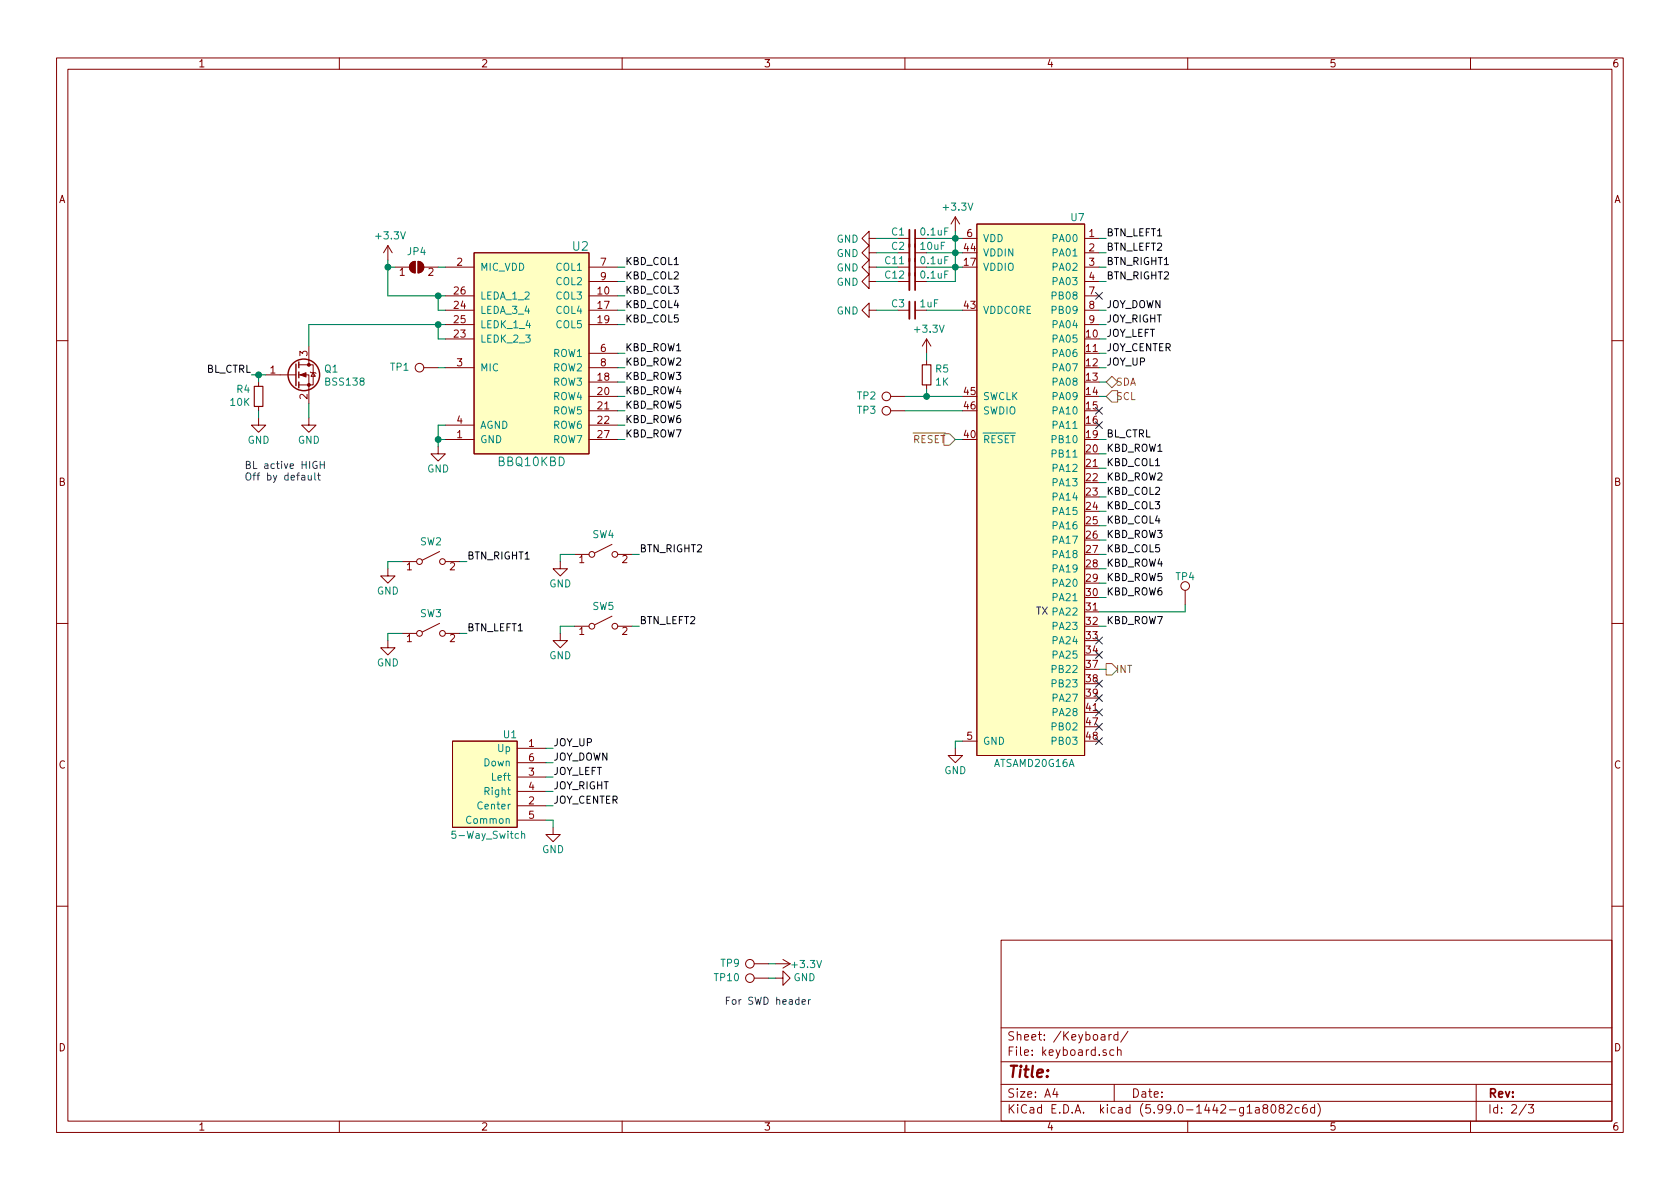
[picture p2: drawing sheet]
EESchema Schematic File Version 5
EELAYER 33 0
EELAYER END
$Descr A4 11693 8268
encoding utf-8
Sheet 2 3
Title ""
Date ""
Rev ""
Comp ""
Comment1 ""
Comment2 ""
Comment3 ""
Comment4 ""
Comment5 ""
Comment6 ""
Comment7 ""
Comment8 ""
Comment9 ""
$EndDescr
Connection ~ 3050 3050
Connection ~ 3050 2050
Connection ~ 2700 1850
Connection ~ 3050 2250
Connection ~ 1800 2600
Connection ~ 6650 1650
Connection ~ 6650 1750
Connection ~ 6450 2750
Connection ~ 6650 1850
NoConn ~ 7650 4450
NoConn ~ 7650 4550
NoConn ~ 7650 4750
NoConn ~ 7650 4850
NoConn ~ 7650 4950
NoConn ~ 7650 5050
NoConn ~ 7650 5150
NoConn ~ 7650 2950
NoConn ~ 7650 2850
NoConn ~ 7650 2050
Wire Wire Line
	1800 2600 1750 2600
Wire Wire Line
	1800 2600 1800 2650
Wire Wire Line
	1800 2850 1800 2900
Wire Wire Line
	1850 2600 1800 2600
Wire Wire Line
	2150 2250 2150 2400
Wire Wire Line
	2150 2800 2150 2900
Wire Wire Line
	2700 1850 2700 1800
Wire Wire Line
	2700 2050 2700 1850
Wire Wire Line
	2700 3900 2700 3950
Wire Wire Line
	2700 4400 2700 4450
Wire Wire Line
	2750 1850 2700 1850
Wire Wire Line
	2800 3900 2700 3900
Wire Wire Line
	2800 4400 2700 4400
Wire Wire Line
	3050 1850 3100 1850
Wire Wire Line
	3050 2050 2700 2050
Wire Wire Line
	3050 2150 3050 2050
Wire Wire Line
	3050 2250 2150 2250
Wire Wire Line
	3050 2250 3100 2250
Wire Wire Line
	3050 2350 3050 2250
Wire Wire Line
	3050 2950 3050 3050
Wire Wire Line
	3050 3050 3050 3100
Wire Wire Line
	3050 3050 3100 3050
Wire Wire Line
	3100 2050 3050 2050
Wire Wire Line
	3100 2150 3050 2150
Wire Wire Line
	3100 2350 3050 2350
Wire Wire Line
	3100 2550 3050 2550
Wire Wire Line
	3100 2950 3050 2950
Wire Wire Line
	3200 3900 3250 3900
Wire Wire Line
	3200 4400 3250 4400
Wire Wire Line
	3800 5200 3850 5200
Wire Wire Line
	3800 5300 3850 5300
Wire Wire Line
	3800 5400 3850 5400
Wire Wire Line
	3800 5500 3850 5500
Wire Wire Line
	3800 5600 3850 5600
Wire Wire Line
	3800 5700 3850 5700
Wire Wire Line
	3850 5700 3850 5750
Wire Wire Line
	3900 3850 3900 3900
Wire Wire Line
	3900 4350 3900 4400
Wire Wire Line
	4000 3850 3900 3850
Wire Wire Line
	4000 4350 3900 4350
Wire Wire Line
	4300 1850 4350 1850
Wire Wire Line
	4300 1950 4350 1950
Wire Wire Line
	4300 2050 4350 2050
Wire Wire Line
	4300 2150 4350 2150
Wire Wire Line
	4300 2250 4350 2250
Wire Wire Line
	4300 2450 4350 2450
Wire Wire Line
	4300 2550 4350 2550
Wire Wire Line
	4300 2650 4350 2650
Wire Wire Line
	4300 2750 4350 2750
Wire Wire Line
	4300 2850 4350 2850
Wire Wire Line
	4300 2950 4350 2950
Wire Wire Line
	4300 3050 4350 3050
Wire Wire Line
	4400 3850 4450 3850
Wire Wire Line
	4400 4350 4450 4350
Wire Wire Line
	5350 6700 5400 6700
Wire Wire Line
	5350 6800 5400 6800
Wire Wire Line
	6250 1650 6100 1650
Wire Wire Line
	6250 1750 6100 1750
Wire Wire Line
	6250 1850 6100 1850
Wire Wire Line
	6250 1950 6100 1950
Wire Wire Line
	6250 2150 6100 2150
Wire Wire Line
	6450 1750 6650 1750
Wire Wire Line
	6450 1850 6650 1850
Wire Wire Line
	6450 1950 6650 1950
Wire Wire Line
	6450 2150 6700 2150
Wire Wire Line
	6450 2500 6450 2450
Wire Wire Line
	6450 2750 6300 2750
Wire Wire Line
	6450 2750 6450 2700
Wire Wire Line
	6650 1650 6450 1650
Wire Wire Line
	6650 1650 6650 1600
Wire Wire Line
	6650 1650 6650 1750
Wire Wire Line
	6650 1750 6650 1850
Wire Wire Line
	6650 1750 6700 1750
Wire Wire Line
	6650 1850 6650 1950
Wire Wire Line
	6650 1850 6700 1850
Wire Wire Line
	6650 5150 6650 5200
Wire Wire Line
	6700 1650 6650 1650
Wire Wire Line
	6700 2750 6450 2750
Wire Wire Line
	6700 2850 6300 2850
Wire Wire Line
	6700 3050 6650 3050
Wire Wire Line
	6700 5150 6650 5150
Wire Wire Line
	7650 1750 7700 1750
Wire Wire Line
	7650 2150 7700 2150
Wire Wire Line
	7650 2250 7700 2250
Wire Wire Line
	7650 2350 7700 2350
Wire Wire Line
	7650 2450 7700 2450
Wire Wire Line
	7650 2550 7700 2550
Wire Wire Line
	7650 2650 7700 2650
Wire Wire Line
	7650 2750 7700 2750
Wire Wire Line
	7650 3050 7700 3050
Wire Wire Line
	7650 3150 7700 3150
Wire Wire Line
	7650 3250 7700 3250
Wire Wire Line
	7650 3350 7700 3350
Wire Wire Line
	7650 3450 7700 3450
Wire Wire Line
	7650 3550 7700 3550
Wire Wire Line
	7650 3650 7700 3650
Wire Wire Line
	7650 3750 7700 3750
Wire Wire Line
	7650 3850 7700 3850
Wire Wire Line
	7650 3950 7700 3950
Wire Wire Line
	7650 4050 7700 4050
Wire Wire Line
	7650 4150 7700 4150
Wire Wire Line
	7650 4250 8250 4250
Wire Wire Line
	7650 4350 7700 4350
Wire Wire Line
	7650 4650 7700 4650
Wire Wire Line
	7700 1650 7650 1650
Wire Wire Line
	7700 1850 7650 1850
Wire Wire Line
	7700 1950 7650 1950
Wire Wire Line
	8250 4250 8250 4200
Text Notes 1700 3350 0    50   ~ 0
BL active HIGH\nOff by default
Text Notes 5650 7000 2    50   ~ 0
For SWD header
Text Notes 7208 4284 0    50   ~ 0
TX
Text Label 1750 2600 2    50   ~ 0
BL_CTRL
Text Label 3250 3900 0    50   ~ 0
BTN_RIGHT1
Text Label 3250 4400 0    50   ~ 0
BTN_LEFT1
Text Label 3850 5200 0    50   ~ 0
JOY_UP
Text Label 3850 5300 0    50   ~ 0
JOY_DOWN
Text Label 3850 5400 0    50   ~ 0
JOY_LEFT
Text Label 3850 5500 0    50   ~ 0
JOY_RIGHT
Text Label 3850 5600 0    50   ~ 0
JOY_CENTER
Text Label 4350 1850 0    50   ~ 0
KBD_COL1
Text Label 4350 1950 0    50   ~ 0
KBD_COL2
Text Label 4350 2050 0    50   ~ 0
KBD_COL3
Text Label 4350 2150 0    50   ~ 0
KBD_COL4
Text Label 4350 2250 0    50   ~ 0
KBD_COL5
Text Label 4350 2450 0    50   ~ 0
KBD_ROW1
Text Label 4350 2550 0    50   ~ 0
KBD_ROW2
Text Label 4350 2650 0    50   ~ 0
KBD_ROW3
Text Label 4350 2750 0    50   ~ 0
KBD_ROW4
Text Label 4350 2850 0    50   ~ 0
KBD_ROW5
Text Label 4350 2950 0    50   ~ 0
KBD_ROW6
Text Label 4350 3050 0    50   ~ 0
KBD_ROW7
Text Label 4450 3850 0    50   ~ 0
BTN_RIGHT2
Text Label 4450 4350 0    50   ~ 0
BTN_LEFT2
Text Label 7700 1650 0    50   ~ 0
BTN_LEFT1
Text Label 7700 1750 0    50   ~ 0
BTN_LEFT2
Text Label 7700 1850 0    50   ~ 0
BTN_RIGHT1
Text Label 7700 1950 0    50   ~ 0
BTN_RIGHT2
Text Label 7700 2150 0    50   ~ 0
JOY_DOWN
Text Label 7700 2250 0    50   ~ 0
JOY_RIGHT
Text Label 7700 2350 0    50   ~ 0
JOY_LEFT
Text Label 7700 2450 0    50   ~ 0
JOY_CENTER
Text Label 7700 2550 0    50   ~ 0
JOY_UP
Text Label 7700 3050 0    50   ~ 0
BL_CTRL
Text Label 7700 3150 0    50   ~ 0
KBD_ROW1
Text Label 7700 3250 0    50   ~ 0
KBD_COL1
Text Label 7700 3350 0    50   ~ 0
KBD_ROW2
Text Label 7700 3450 0    50   ~ 0
KBD_COL2
Text Label 7700 3550 0    50   ~ 0
KBD_COL3
Text Label 7700 3650 0    50   ~ 0
KBD_COL4
Text Label 7700 3750 0    50   ~ 0
KBD_ROW3
Text Label 7700 3850 0    50   ~ 0
KBD_COL5
Text Label 7700 3950 0    50   ~ 0
KBD_ROW4
Text Label 7700 4050 0    50   ~ 0
KBD_ROW5
Text Label 7700 4150 0    50   ~ 0
KBD_ROW6
Text Label 7700 4350 0    50   ~ 0
KBD_ROW7
Text HLabel 6650 3050 0    50   Input ~ 0
~RESET~
Text HLabel 7700 2650 2    50   BiDi ~ 0
SDA
Text HLabel 7700 2750 2    50   Input ~ 0
SCL
Text HLabel 7700 4650 2    50   Output ~ 0
INT
$Comp
L Connector:TestPoint TP1
U 1 1
P 3050 2550
F 0 "TP1" V 3050 2750 50  0000 L CNN
F 1 "TP_MIC" V 3154 2622 50  0001 C CNN
F 2 "TestPoint:TestPoint_Pad_D3.0mm" H 3250 2550 50  0001 C CNN
F 3 "~" H 3250 2550 50  0001 C CNN
	1    3050 2550
	0    -1   -1   0   
$EndComp
$Comp
L Connector:TestPoint TP9
U 1 1
P 5350 6700
F 0 "TP9" V 5350 6900 50  0000 L CNN
F 1 "TP_KBD_3V" V 5454 6772 50  0001 C CNN
F 2 "TestPoint:TestPoint_Pad_D3.0mm" H 5550 6700 50  0001 C CNN
F 3 "~" H 5550 6700 50  0001 C CNN
	1    5350 6700
	0    -1   -1   0   
$EndComp
$Comp
L Connector:TestPoint TP10
U 1 1
P 5350 6800
F 0 "TP10" V 5350 7000 50  0000 L CNN
F 1 "TP_KBD_GND" V 5454 6872 50  0001 C CNN
F 2 "TestPoint:TestPoint_Pad_D3.0mm" H 5550 6800 50  0001 C CNN
F 3 "~" H 5550 6800 50  0001 C CNN
	1    5350 6800
	0    -1   -1   0   
$EndComp
$Comp
L Connector:TestPoint TP2
U 1 1
P 6300 2750
F 0 "TP2" V 6300 2950 50  0000 L CNN
F 1 "TP_KBD_SWCLK" V 6404 2822 50  0001 C CNN
F 2 "TestPoint:TestPoint_Pad_D3.0mm" H 6500 2750 50  0001 C CNN
F 3 "~" H 6500 2750 50  0001 C CNN
	1    6300 2750
	0    -1   -1   0   
$EndComp
$Comp
L Connector:TestPoint TP3
U 1 1
P 6300 2850
F 0 "TP3" V 6300 3050 50  0000 L CNN
F 1 "TP_KBD_SWDIO" V 6404 2922 50  0001 C CNN
F 2 "TestPoint:TestPoint_Pad_D3.0mm" H 6500 2850 50  0001 C CNN
F 3 "~" H 6500 2850 50  0001 C CNN
	1    6300 2850
	0    -1   -1   0   
$EndComp
$Comp
L Connector:TestPoint TP4
U 1 1
P 8250 4200
F 0 "TP4" H 8250 4400 50  0000 C CNN
F 1 "TP_KBD_TX" V 8354 4272 50  0001 C CNN
F 2 "TestPoint:TestPoint_Pad_D3.0mm" H 8450 4200 50  0001 C CNN
F 3 "~" H 8450 4200 50  0001 C CNN
	1    8250 4200
	1    0    0    -1  
$EndComp
$Comp
L power:+3.3V #PWR016
U 1 1
P 2700 1800
F 0 "#PWR016" H 2700 1650 50  0001 C CNN
F 1 "+3.3V" H 2715 1973 50  0000 C CNN
F 2 "" H 2700 1800 50  0001 C CNN
F 3 "" H 2700 1800 50  0001 C CNN
	1    2700 1800
	1    0    0    -1  
$EndComp
$Comp
L power:+3.3V #PWR063
U 1 1
P 5400 6700
F 0 "#PWR063" H 5400 6550 50  0001 C CNN
F 1 "+3.3V" V 5400 6800 50  0000 L CNN
F 2 "" H 5400 6700 50  0001 C CNN
F 3 "" H 5400 6700 50  0001 C CNN
	1    5400 6700
	0    1    1    0   
$EndComp
$Comp
L power:+3.3V #PWR024
U 1 1
P 6450 2450
F 0 "#PWR024" H 6450 2300 50  0001 C CNN
F 1 "+3.3V" H 6465 2623 50  0000 C CNN
F 2 "" H 6450 2450 50  0001 C CNN
F 3 "" H 6450 2450 50  0001 C CNN
	1    6450 2450
	1    0    0    -1  
$EndComp
$Comp
L power:+3.3V #PWR025
U 1 1
P 6650 1600
F 0 "#PWR025" H 6650 1450 50  0001 C CNN
F 1 "+3.3V" H 6665 1773 50  0000 C CNN
F 2 "" H 6650 1600 50  0001 C CNN
F 3 "" H 6650 1600 50  0001 C CNN
	1    6650 1600
	1    0    0    -1  
$EndComp
$Comp
L power:GND #PWR014
U 1 1
P 1800 2900
F 0 "#PWR014" H 1800 2650 50  0001 C CNN
F 1 "GND" H 1800 2750 50  0000 C CNN
F 2 "" H 1800 2900 50  0001 C CNN
F 3 "" H 1800 2900 50  0001 C CNN
	1    1800 2900
	1    0    0    -1  
$EndComp
$Comp
L power:GND #PWR015
U 1 1
P 2150 2900
F 0 "#PWR015" H 2150 2650 50  0001 C CNN
F 1 "GND" H 2150 2750 50  0000 C CNN
F 2 "" H 2150 2900 50  0001 C CNN
F 3 "" H 2150 2900 50  0001 C CNN
	1    2150 2900
	1    0    0    -1  
$EndComp
$Comp
L power:GND #PWR018
U 1 1
P 2700 3950
F 0 "#PWR018" H 2700 3700 50  0001 C CNN
F 1 "GND" H 2700 3800 50  0000 C CNN
F 2 "" H 2700 3950 50  0001 C CNN
F 3 "" H 2700 3950 50  0001 C CNN
	1    2700 3950
	1    0    0    -1  
$EndComp
$Comp
L power:GND #PWR019
U 1 1
P 2700 4450
F 0 "#PWR019" H 2700 4200 50  0001 C CNN
F 1 "GND" H 2700 4300 50  0000 C CNN
F 2 "" H 2700 4450 50  0001 C CNN
F 3 "" H 2700 4450 50  0001 C CNN
	1    2700 4450
	1    0    0    -1  
$EndComp
$Comp
L power:GND #PWR017
U 1 1
P 3050 3100
F 0 "#PWR017" H 3050 2850 50  0001 C CNN
F 1 "GND" H 3050 2950 50  0000 C CNN
F 2 "" H 3050 3100 50  0001 C CNN
F 3 "" H 3050 3100 50  0001 C CNN
	1    3050 3100
	1    0    0    -1  
$EndComp
$Comp
L power:GND #PWR020
U 1 1
P 3850 5750
F 0 "#PWR020" H 3850 5500 50  0001 C CNN
F 1 "GND" H 3850 5600 50  0000 C CNN
F 2 "" H 3850 5750 50  0001 C CNN
F 3 "" H 3850 5750 50  0001 C CNN
	1    3850 5750
	1    0    0    -1  
$EndComp
$Comp
L power:GND #PWR055
U 1 1
P 3900 3900
F 0 "#PWR055" H 3900 3650 50  0001 C CNN
F 1 "GND" H 3900 3750 50  0000 C CNN
F 2 "" H 3900 3900 50  0001 C CNN
F 3 "" H 3900 3900 50  0001 C CNN
	1    3900 3900
	1    0    0    -1  
$EndComp
$Comp
L power:GND #PWR056
U 1 1
P 3900 4400
F 0 "#PWR056" H 3900 4150 50  0001 C CNN
F 1 "GND" H 3900 4250 50  0000 C CNN
F 2 "" H 3900 4400 50  0001 C CNN
F 3 "" H 3900 4400 50  0001 C CNN
	1    3900 4400
	1    0    0    -1  
$EndComp
$Comp
L power:GND #PWR064
U 1 1
P 5400 6800
F 0 "#PWR064" H 5400 6550 50  0001 C CNN
F 1 "GND" V 5400 6600 50  0000 C CNN
F 2 "" H 5400 6800 50  0001 C CNN
F 3 "" H 5400 6800 50  0001 C CNN
	1    5400 6800
	0    -1   -1   0   
$EndComp
$Comp
L power:GND #PWR021
U 1 1
P 6100 1650
F 0 "#PWR021" H 6100 1400 50  0001 C CNN
F 1 "GND" V 6100 1450 50  0000 C CNN
F 2 "" H 6100 1650 50  0001 C CNN
F 3 "" H 6100 1650 50  0001 C CNN
	1    6100 1650
	0    1    1    0   
$EndComp
$Comp
L power:GND #PWR022
U 1 1
P 6100 1750
F 0 "#PWR022" H 6100 1500 50  0001 C CNN
F 1 "GND" V 6100 1550 50  0000 C CNN
F 2 "" H 6100 1750 50  0001 C CNN
F 3 "" H 6100 1750 50  0001 C CNN
	1    6100 1750
	0    1    1    0   
$EndComp
$Comp
L power:GND #PWR057
U 1 1
P 6100 1850
F 0 "#PWR057" H 6100 1600 50  0001 C CNN
F 1 "GND" V 6100 1650 50  0000 C CNN
F 2 "" H 6100 1850 50  0001 C CNN
F 3 "" H 6100 1850 50  0001 C CNN
	1    6100 1850
	0    1    1    0   
$EndComp
$Comp
L power:GND #PWR058
U 1 1
P 6100 1950
F 0 "#PWR058" H 6100 1700 50  0001 C CNN
F 1 "GND" V 6100 1750 50  0000 C CNN
F 2 "" H 6100 1950 50  0001 C CNN
F 3 "" H 6100 1950 50  0001 C CNN
	1    6100 1950
	0    1    1    0   
$EndComp
$Comp
L power:GND #PWR023
U 1 1
P 6100 2150
F 0 "#PWR023" H 6100 1900 50  0001 C CNN
F 1 "GND" V 6100 1950 50  0000 C CNN
F 2 "" H 6100 2150 50  0001 C CNN
F 3 "" H 6100 2150 50  0001 C CNN
	1    6100 2150
	0    1    1    0   
$EndComp
$Comp
L power:GND #PWR026
U 1 1
P 6650 5200
F 0 "#PWR026" H 6650 4950 50  0001 C CNN
F 1 "GND" H 6650 5050 50  0000 C CNN
F 2 "" H 6650 5200 50  0001 C CNN
F 3 "" H 6650 5200 50  0001 C CNN
	1    6650 5200
	1    0    0    -1  
$EndComp
$Comp
L Device:R_Small R4
U 1 1
P 1800 2750
F 0 "R4" H 1742 2704 50  0000 R CNN
F 1 "10K" H 1742 2795 50  0000 R CNN
F 2 "Resistor_SMD:R_0603_1608Metric" H 1800 2750 50  0001 C CNN
F 3 "~" H 1800 2750 50  0001 C CNN
	1    1800 2750
	1    0    0    1   
$EndComp
$Comp
L Device:R_Small R5
U 1 1
P 6450 2600
F 0 "R5" H 6509 2646 50  0000 L CNN
F 1 "1K" H 6509 2555 50  0000 L CNN
F 2 "Resistor_SMD:R_0603_1608Metric" H 6450 2600 50  0001 C CNN
F 3 "~" H 6450 2600 50  0001 C CNN
	1    6450 2600
	1    0    0    -1  
$EndComp
$Comp
L Device:C_Small C1
U 1 1
P 6350 1650
F 0 "C1" V 6300 1600 50  0000 R CNN
F 1 "0.1uF" V 6300 1700 50  0000 L CNN
F 2 "Capacitor_SMD:C_0603_1608Metric" H 6350 1650 50  0001 C CNN
F 3 "~" H 6350 1650 50  0001 C CNN
	1    6350 1650
	0    1    1    0   
$EndComp
$Comp
L Device:C_Small C2
U 1 1
P 6350 1750
F 0 "C2" V 6300 1700 50  0000 R CNN
F 1 "10uF" V 6300 1800 50  0000 L CNN
F 2 "Capacitor_SMD:C_0603_1608Metric" H 6350 1750 50  0001 C CNN
F 3 "~" H 6350 1750 50  0001 C CNN
	1    6350 1750
	0    1    1    0   
$EndComp
$Comp
L Device:C_Small C11
U 1 1
P 6350 1850
F 0 "C11" V 6300 1800 50  0000 R CNN
F 1 "0.1uF" V 6300 1900 50  0000 L CNN
F 2 "Capacitor_SMD:C_0603_1608Metric" H 6350 1850 50  0001 C CNN
F 3 "~" H 6350 1850 50  0001 C CNN
	1    6350 1850
	0    1    1    0   
$EndComp
$Comp
L Device:C_Small C12
U 1 1
P 6350 1950
F 0 "C12" V 6300 1900 50  0000 R CNN
F 1 "0.1uF" V 6300 2000 50  0000 L CNN
F 2 "Capacitor_SMD:C_0603_1608Metric" H 6350 1950 50  0001 C CNN
F 3 "~" H 6350 1950 50  0001 C CNN
	1    6350 1950
	0    1    1    0   
$EndComp
$Comp
L Device:C_Small C3
U 1 1
P 6350 2150
F 0 "C3" V 6300 2100 50  0000 R CNN
F 1 "1uF" V 6300 2200 50  0000 L CNN
F 2 "Capacitor_SMD:C_0603_1608Metric" H 6350 2150 50  0001 C CNN
F 3 "~" H 6350 2150 50  0001 C CNN
	1    6350 2150
	0    1    1    0   
$EndComp
$Comp
L Jumper:SolderJumper_2_Open JP4
U 1 1
P 2900 1850
F 0 "JP4" H 2900 1963 50  0000 C CNN
F 1 "SB_MIC_VDD" H 2900 1964 50  0001 C CNN
F 2 "Jumper:SolderJumper-2_P1.3mm_Open_RoundedPad1.0x1.5mm" H 2900 1850 50  0001 C CNN
F 3 "~" H 2900 1850 50  0001 C CNN
	1    2900 1850
	1    0    0    -1  
$EndComp
$Comp
L Switch:SW_SPST SW2
U 1 1
P 3000 3900
F 0 "SW2" H 3000 4043 50  0000 C CNN
F 1 "SW_RIGHT1" H 3000 4044 50  0001 C CNN
F 2 "Button_Switch_SMD_Extra:RMT-CZ66" H 3000 3900 50  0001 C CNN
F 3 "~" H 3000 3900 50  0001 C CNN
	1    3000 3900
	1    0    0    -1  
$EndComp
$Comp
L Switch:SW_SPST SW3
U 1 1
P 3000 4400
F 0 "SW3" H 3000 4543 50  0000 C CNN
F 1 "SW_LEFT1" H 3000 4544 50  0001 C CNN
F 2 "Button_Switch_SMD_Extra:RMT-CZ66" H 3000 4400 50  0001 C CNN
F 3 "~" H 3000 4400 50  0001 C CNN
	1    3000 4400
	1    0    0    -1  
$EndComp
$Comp
L Switch:SW_SPST SW4
U 1 1
P 4200 3850
F 0 "SW4" H 4200 3993 50  0000 C CNN
F 1 "SW_RIGHT2" H 4200 3994 50  0001 C CNN
F 2 "Button_Switch_SMD_Extra:RMT-CZ66" H 4200 3850 50  0001 C CNN
F 3 "~" H 4200 3850 50  0001 C CNN
	1    4200 3850
	1    0    0    -1  
$EndComp
$Comp
L Switch:SW_SPST SW5
U 1 1
P 4200 4350
F 0 "SW5" H 4200 4493 50  0000 C CNN
F 1 "SW_LEFT2" H 4200 4494 50  0001 C CNN
F 2 "Button_Switch_SMD_Extra:RMT-CZ66" H 4200 4350 50  0001 C CNN
F 3 "~" H 4200 4350 50  0001 C CNN
	1    4200 4350
	1    0    0    -1  
$EndComp
$Comp
L Transistor_FET:BSS138 Q1
U 1 1
P 2050 2600
F 0 "Q1" H 2256 2646 50  0000 L CNN
F 1 "BSS138" H 2256 2555 50  0000 L CNN
F 2 "Package_TO_SOT_SMD:SOT-23" H 2250 2525 50  0001 L CIN
F 3 "https://www.fairchildsemi.com/datasheets/BS/BSS138.pdf" H 2050 2600 50  0001 L CNN
	1    2050 2600
	1    0    0    -1  
$EndComp
$Comp
L Switch_Extra:5-Way_Switch U1
U 1 1
P 3400 5500
F 0 "U1" H 3600 5900 50  0000 R CNN
F 1 "5-Way_Switch" H 3400 5200 50  0000 C CNN
F 2 "Button_Switch_SMD_Extra:SF303GJ26" H 3800 5300 50  0001 C CNN
F 3 "" H 3800 5300 50  0001 C CNN
	1    3400 5500
	1    0    0    -1  
$EndComp
$Comp
L Keyboard:BBQ10KBD U2
U 1 1
P 3700 2450
F 0 "U2" H 4100 3200 60  0000 R CNN
F 1 "BBQ10KBD" H 3700 1700 60  0000 C CNN
F 2 "Connector_Hirose_Extra:BM14B(0.8)-24DS-0.4V(53)" H 3700 2100 60  0001 C CNN
F 3 "" H 3700 2100 60  0001 C CNN
	1    3700 2450
	1    0    0    -1  
$EndComp
$Comp
L MCU_Microchip_SAMD_Extra:ATSAMD20G16A U7
U 1 1
P 7250 3350
F 0 "U7" H 7550 5200 50  0000 R CNN
F 1 "ATSAMD20G16A" H 7200 1400 50  0000 C CNN
F 2 "Package_DFN_QFN:QFN-48-1EP_7x7mm_P0.5mm_EP5.15x5.15mm" H 7150 1300 50  0001 C CNN
F 3 "https://eu.mouser.com/datasheet/2/268/atmel-42129-sam-d20_summary-1291016.pdf" H 7150 1300 50  0001 C CNN
	1    7250 3350
	1    0    0    -1  
$EndComp
$EndSCHEMATC
